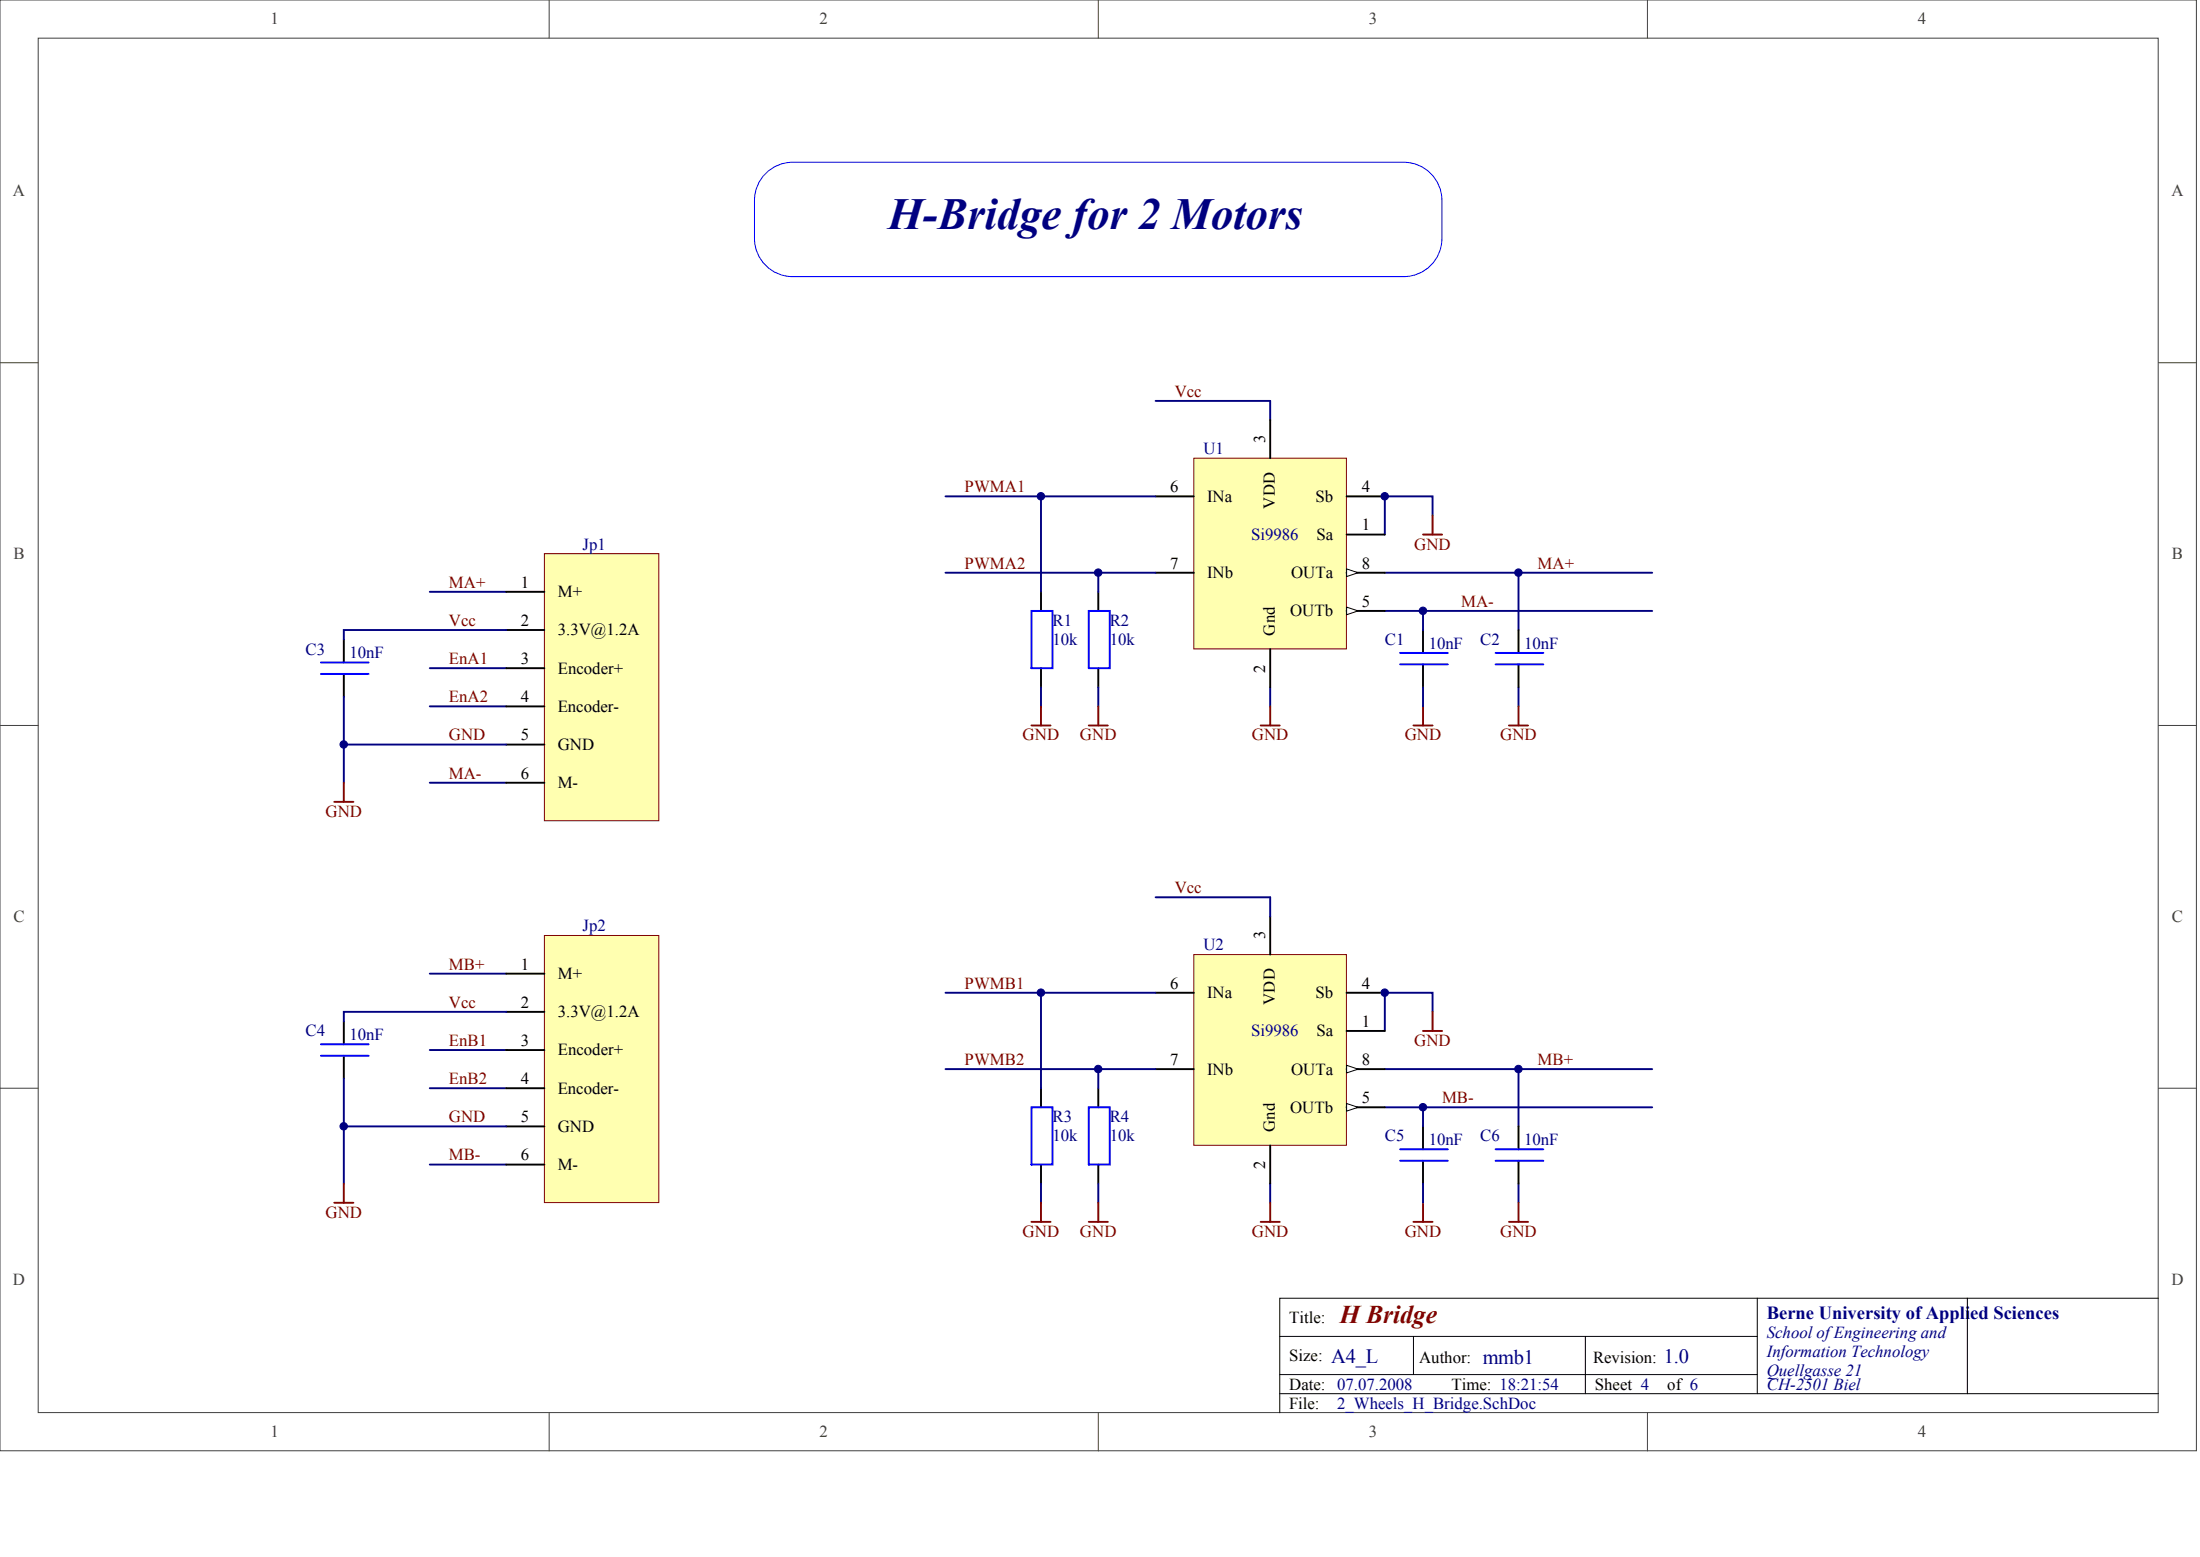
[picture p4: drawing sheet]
<svg xmlns="http://www.w3.org/2000/svg" width="840mm" height="594mm" viewBox="0 0 840 594" stroke-linecap="round" stroke-linejoin="round" font-family="sans-serif">
<g fill="#fff" stroke="#404040" stroke-width=".38">
<path d="M0 0h838.2v553.5h-838.2z"/>
<path d="M14.6 14.6h809.1v524.4h-809.1z"/>
</g>
<path d="M209.6 0v14.6M419.2 0v14.6M628.7 0v14.6M0 138.4h14.6M823.7 138.4h14.6M0 276.8h14.6M823.7 276.8h14.6M0 415.2h14.6M823.7 415.2h14.6M209.6 539.1v14.5M419.2 539.1v14.5M628.7 539.1v14.5" fill="none" stroke="#404040" stroke-width=".38"/>
<path d="M670.6 495.3v36.5M750.8 495.3h-262.4v43.8M823.7 495.3h-72.9v36.5M488.4 509.9h182.2M539.4 509.9v14.6M605 509.9v21.9M488.4 531.8h335.3M488.4 524.5h182.2" fill="none" stroke="#000" stroke-width=".38"/>
<path d="M292.2 66.2a14.5 14.5 0 0 1 10.3-4.3h233.2a14.6 14.6 0 0 1 14.6 14.6v14.5a14.6 14.6 0 0 1-14.6 14.5h-233.2a14.6 14.6 0 0 1-14.6-14.5v-14.5a14.5 14.5 0 0 1 4.3-10.3z" fill="#fff" stroke="#00f" stroke-width=".38"/>
<path d="M397.3 225.8v7.3M419.2 225.8v7.3M397.3 255v7.2M419.2 255v7.2" fill="none" stroke="#000" stroke-width=".73"/>
<path d="M393.6 233.1h8.1v21.9h-8.1zM415.5 233.1h8v21.9h-8z" fill="none" stroke="#00f" stroke-width=".73"/>
<path d="M484.8 153v7.3M546.7 196.7v-7.3h-18.2v14.6M528.5 218.5h102.1M528.5 233.1h102.1M397.3 262.2v7.3M419.2 262.2v7.3M484.8 262.2v7.3" fill="none" stroke="#000080" stroke-width=".73"/>
<path d="M455.6 174.8h58.2v72.8h-58.2z" fill="#ffffb0" stroke="#800000" stroke-width=".38"/>
<path d="M484.8 160.3v14.5M441 189.4h14.6M513.9 189.4h14.6M441 218.5h14.6M513.9 218.5h14.6M513.9 204h14.6" fill="none" stroke="#000" stroke-width=".73"/>
<path d="M513.9 217.1l4.4 1.4-4.4 1.5z" fill="#fff" stroke="#000" stroke-width=".38"/>
<path d="M513.9 233.1h14.6" fill="none" stroke="#000" stroke-width=".73"/>
<path d="M513.9 231.6l4.4 1.5-4.4 1.5z" fill="#fff" stroke="#000" stroke-width=".38"/>
<path d="M484.8 247.7v14.5M397.3 415.2v7.3M419.2 415.2v7.3M397.3 444.4v7.2M419.2 444.4v7.2" fill="none" stroke="#000" stroke-width=".73"/>
<path d="M393.6 422.5h8.1v21.9h-8.1zM415.5 422.5h8v21.9h-8z" fill="none" stroke="#00f" stroke-width=".73"/>
<path d="M546.7 386.1v-7.3h-18.2v14.6M528.5 407.9h102.1M528.5 422.5h102.1M397.3 451.6v7.3M419.2 451.6v7.3M484.8 451.6v7.3" fill="none" stroke="#000080" stroke-width=".73"/>
<path d="M455.6 364.2h58.2v72.8h-58.2z" fill="#ffffb0" stroke="#800000" stroke-width=".38"/>
<path d="M484.8 349.7v14.5M441 378.8h14.6M513.9 378.8h14.6M513.9 393.4h14.6M441 407.9h14.6M513.9 407.9h14.6" fill="none" stroke="#000" stroke-width=".73"/>
<path d="M513.9 406.5l4.4 1.4-4.4 1.5z" fill="#fff" stroke="#000" stroke-width=".38"/>
<path d="M513.9 422.5h14.6" fill="none" stroke="#000" stroke-width=".73"/>
<path d="M513.9 421l4.4 1.5-4.4 1.5z" fill="#fff" stroke="#000" stroke-width=".38"/>
<path d="M484.8 437.1v14.5" fill="none" stroke="#000" stroke-width=".73"/>
<path d="M441 153h43.8M164 225.8h29.2M164 255h29.2M164 269.5h29.2M164 298.7h29.2M441 342.4h43.8v7.3M164 371.5h29.2M164 415.2h29.2M164 400.6h29.2M164 444.4h29.2" fill="none" stroke="#000080" stroke-width=".73"/>
<path d="M207.8 356.9h43.6v101.9h-43.6z" fill="#ffffb0" stroke="#800000" stroke-width=".38"/>
<path d="M193.2 371.5h14.6M193.2 386.1h14.6M193.2 400.6h14.6M193.2 415.2h14.6M193.2 429.8h14.6M193.2 444.4h14.6" fill="none" stroke="#000" stroke-width=".73"/>
<path d="M207.8 211.2h43.6v102h-43.6z" fill="#ffffb0" stroke="#800000" stroke-width=".38"/>
<g fill="none" stroke="#000" stroke-width=".73">
<path d="M193.2 225.8h14.6M131.2 244v8.8M131.2 257.1v8.8M193.2 240.4h14.6M193.2 255h14.6M543.1 240.4v8.7M543.1 253.5v8.7M579.5 240.4v8.7M579.5 253.5v8.7M193.2 269.5h14.6M193.2 284.1h14.6M193.2 298.7h14.6"/>
<path d="M131.2 389.7v8.8M131.2 402.8v8.8M543.1 429.8v8.7M579.5 429.8v8.7M543.1 442.9v8.7M579.5 442.9v8.7"/>
</g>
<g fill="none" stroke="#000080" stroke-width=".73">
<path d="M360.8 189.4h36.5M441 189.4h-43.7v36.4M360.8 218.5h58.4M441 218.5h-21.8v7.3M579.5 218.5v21.9M543.1 233.1v7.3M193.2 240.4h-62v3.6M131.2 265.9v18.2M543.1 262.2v7.3M579.5 262.2v7.3M193.2 284.1h-62v14.6M360.8 378.8h36.5"/>
<path d="M441 378.8h-43.7v36.4M193.2 386.1h-62v3.6M131.2 411.6v18.2M360.8 407.9h58.4M441 407.9h-21.8v7.3M579.5 407.9v21.9M193.2 429.8h-62v21.8M543.1 422.5v7.3M543.1 451.6v7.3M579.5 451.6v7.3"/>
</g>
<g fill="none" stroke="#800000" stroke-width=".73">
<path d="M546.7 196.7v7.3M543.1 204h7.3M393.6 276.8h7.3M397.3 269.5v7.3M415.5 276.8h7.3M419.2 269.5v7.3M481.1 276.8h7.3M484.8 269.5v7.3M539.4 276.8h7.3M543.1 269.5v7.3M575.9 276.8h7.3M579.5 269.5v7.3"/>
<path d="M131.2 298.7v7.2M127.6 305.9h7.3M543.1 393.4h7.3M546.7 386.1v7.3M127.6 458.9h7.3M131.2 451.6v7.3M397.3 458.9v7.3M419.2 458.9v7.3M484.8 458.9v7.3M543.1 458.9v7.3M579.5 458.9v7.3M393.6 466.2h7.3"/>
<path d="M415.5 466.2h7.3M481.1 466.2h7.3M539.4 466.2h7.3M575.9 466.2h7.3"/>
</g>
<path d="M122.5 257.1h18.2M122.5 252.8h18.2M534.3 253.5h18.3M534.3 249.1h18.3M570.8 253.5h18.2M570.8 249.1h18.2M122.5 398.5h18.2M122.5 402.8h18.2M534.3 438.5h18.3M570.8 438.5h18.2M534.3 442.9h18.3M570.8 442.9h18.2" fill="none" stroke="#00f" stroke-width=".73"/>
<g fill="#000080" stroke="#000080" stroke-width=".38">
<circle cx="131.2" cy="429.7" r="1.42"/>
<circle cx="131.2" cy="284.1" r="1.42"/>
<circle cx="397.3" cy="378.8" r="1.42"/>
<circle cx="397.3" cy="189.4" r="1.42"/>
<circle cx="419.1" cy="407.9" r="1.42"/>
<circle cx="419.1" cy="218.5" r="1.42"/>
<circle cx="528.5" cy="378.8" r="1.42"/>
<circle cx="528.5" cy="189.4" r="1.42"/>
<circle cx="543" cy="422.5" r="1.42"/>
<circle cx="543" cy="233.1" r="1.42"/>
<circle cx="579.5" cy="407.9" r="1.42"/>
<circle cx="579.5" cy="218.5" r="1.42"/>
</g>
<text font-size="17" fill="#000080" x="339" y="87.2">H-Bridge for 2 Motors</text>
<text font-size="9.8" fill="#800000" x="511.4" y="504.6">H Bridge</text>
<g font-size="7.8" fill="#000080">
<text x="508.1" y="519.9">A4_L</text>
<text x="565.9" y="520.5">mmb1</text>
<text x="634.9" y="519.9">1.0</text>
</g>
<text font-size="7.1" fill="#000080" x="674.3" y="503.1">Berne University of Applied Sciences</text>
<g font-size="6.4" fill="#404040">
<text x="103.2" y="9.3">1</text>
<text x="312.8" y="9.3">2</text>
<text x="522.4" y="9.3">3</text>
<text x="732" y="9.3">4</text>
<text x="5" y="74.9">A</text>
<text x="828.7" y="74.9">A</text>
<text x="5.2" y="213.3">B</text>
<text x="828.9" y="213.3">B</text>
<text x="5.2" y="351.7">C</text>
<text x="828.9" y="351.7">C</text>
<text x="5" y="490.1">D</text>
<text x="828.7" y="490.1">D</text>
<text x="103.2" y="548.4">1</text>
<text x="312.8" y="548.4">2</text>
<text x="522.4" y="548.4">3</text>
<text x="732" y="548.4">4</text>
</g>
<g font-size="6.4" fill="#800000">
<text x="448.3" y="151.4">Vcc</text>
<text x="368.1" y="187.8">PWMA1</text>
<text x="539.7" y="209.7">GND</text>
<text x="368.1" y="217">PWMA2</text>
<text x="586.8" y="217">MA+</text>
<text x="171.3" y="224.2">MA+</text>
<text x="557.7" y="231.5">MA-</text>
<text x="171.3" y="238.8">Vcc</text>
<text x="171.3" y="253.4">EnA1</text>
<text x="171.3" y="267.9">EnA2</text>
<text x="171.3" y="282.5">GND</text>
<text x="390.3" y="282.5">GND</text>
<text x="412.2" y="282.5">GND</text>
<text x="477.8" y="282.5">GND</text>
<text x="536.1" y="282.5">GND</text>
<text x="572.5" y="282.5">GND</text>
<text x="171.3" y="297.1">MA-</text>
<text x="124.2" y="311.7">GND</text>
<text x="448.3" y="340.8">Vcc</text>
<text x="171.3" y="369.9">MB+</text>
<text x="368.1" y="377.2">PWMB1</text>
<text x="171.3" y="384.5">Vcc</text>
<text x="171.3" y="399.1">EnB1</text>
<text x="539.7" y="399.1">GND</text>
<text x="368.1" y="406.4">PWMB2</text>
<text x="586.8" y="406.4">MB+</text>
<text x="171.3" y="413.6">EnB2</text>
<text x="550.4" y="420.9">MB-</text>
<text x="171.3" y="428.2">GND</text>
<text x="171.3" y="442.8">MB-</text>
<text x="124.2" y="464.6">GND</text>
<text x="390.3" y="471.9">GND</text>
<text x="412.2" y="471.9">GND</text>
<text x="477.8" y="471.9">GND</text>
<text x="536.1" y="471.9">GND</text>
<text x="572.5" y="471.9">GND</text>
</g>
<g font-size="6.4" fill="#000080">
<text x="459.2" y="173.2">U1</text>
<text x="222.3" y="209.7">Jp1</text>
<text x="477.5" y="206">Si9986</text>
<text x="401.7" y="238.8">R1</text>
<text x="423.5" y="238.8">R2</text>
<text x="116.6" y="249.7">C3</text>
<text x="133.4" y="251.2">10nF</text>
<text x="401.7" y="246.1">10k</text>
<text x="423.5" y="246.1">10k</text>
<text x="528.5" y="246.1">C1</text>
<text x="545.3" y="247.6">10nF</text>
<text x="564.9" y="246.1">C2</text>
<text x="581.7" y="247.6">10nF</text>
<text x="222.3" y="355.4">Jp2</text>
<text x="459.2" y="362.6">U2</text>
<text x="116.6" y="395.4">C4</text>
<text x="477.5" y="395.4">Si9986</text>
<text x="133.4" y="396.9">10nF</text>
<text x="401.7" y="428.2">R3</text>
<text x="423.5" y="428.2">R4</text>
<text x="401.7" y="435.5">10k</text>
<text x="423.5" y="435.5">10k</text>
<text x="528.5" y="435.5">C5</text>
<text x="545.3" y="437">10nF</text>
<text x="564.9" y="435.5">C6</text>
<text x="581.7" y="437">10nF</text>
<text x="674.3" y="510.5">School of Engineering and</text>
<text x="674.3" y="517.8">Information Technology</text>
<text x="674.3" y="525.1">Quellgasse 21</text>
<text x="674.3" y="530.2">CH-2501 Biel</text>
<text x="510.3" y="537.5">2_Wheels_H_Bridge.SchDoc</text>
</g>
<g font-size="6.4">
<text x="446.6" y="187.8">6</text>
<text x="460.7" y="191.5">INa</text>
<text x="502" y="191.5">Sb</text>
<text x="519.8" y="187.8">4</text>
<text x="519.8" y="202.4">1</text>
<text x="502.4" y="206">Sa</text>
<text x="446.6" y="217">7</text>
<text x="460.7" y="220.6">INb</text>
<text x="492.7" y="220.6">OUTa</text>
<text x="519.8" y="217">8</text>
<text x="198.7" y="224.2">1</text>
<text x="212.9" y="227.9">M+</text>
<text x="519.8" y="231.5">5</text>
<text x="198.7" y="238.8">2</text>
<text x="492.3" y="235.2">OUTb</text>
<text x="212.9" y="242.5">3.3V@1.2A</text>
<text x="198.7" y="253.4">3</text>
<text x="212.9" y="257">Encoder+</text>
<text x="198.7" y="267.9">4</text>
<text x="212.9" y="271.6">Encoder-</text>
<text x="198.7" y="282.5">5</text>
<text x="212.9" y="286.2">GND</text>
<text x="198.7" y="297.1">6</text>
<text x="212.9" y="300.7">M-</text>
<text x="198.7" y="369.9">1</text>
<text x="212.9" y="373.6">M+</text>
<text x="446.6" y="377.2">6</text>
<text x="519.8" y="377.2">4</text>
<text x="460.7" y="380.9">INa</text>
<text x="502" y="380.9">Sb</text>
<text x="198.7" y="384.5">2</text>
<text x="212.9" y="388.1">3.3V@1.2A</text>
<text x="502.4" y="395.4">Sa</text>
<text x="519.8" y="391.8">1</text>
<text x="198.7" y="399.1">3</text>
<text x="212.9" y="402.7">Encoder+</text>
<text x="446.6" y="406.4">7</text>
<text x="519.8" y="406.4">8</text>
<text x="198.7" y="413.6">4</text>
<text x="460.7" y="410">INb</text>
<text x="492.7" y="410">OUTa</text>
<text x="212.9" y="417.3">Encoder-</text>
<text x="492.3" y="424.6">OUTb</text>
<text x="519.8" y="420.9">5</text>
<text x="198.7" y="428.2">5</text>
<text x="212.9" y="431.9">GND</text>
<text x="198.7" y="442.8">6</text>
<text x="212.9" y="446.4">M-</text>
<text x="492.1" y="504.7">Title:</text>
<text x="492.1" y="519.3">Size:</text>
<text x="541.6" y="520">Author:</text>
<text x="608" y="520">Revision:</text>
<text x="492.1" y="530.2">Date: 07.07.2008</text>
<text x="554" y="530.2">Time: 18:21:54</text>
<text x="608.7" y="530.2">Sheet 4</text>
<text x="636.3" y="530.2">of 6</text>
<text x="492.1" y="537.5">File:</text>
</g>
<g font-size="6.3">
<text x="482.9" y="169" transform="rotate(-90 482.9 169)">3</text>
<text x="486.5" y="194.1" transform="rotate(-90 486.5 194.1)">VDD</text>
<text x="486.5" y="242.6" transform="rotate(-90 486.5 242.6)">Gnd</text>
<text x="482.9" y="256.8" transform="rotate(-90 482.9 256.8)">2</text>
<text x="482.9" y="358.4" transform="rotate(-90 482.9 358.4)">3</text>
<text x="486.5" y="383.5" transform="rotate(-90 486.5 383.5)">VDD</text>
<text x="486.5" y="432" transform="rotate(-90 486.5 432)">Gnd</text>
<text x="482.9" y="446.2" transform="rotate(-90 482.9 446.2)">2</text>
</g>
</svg>
